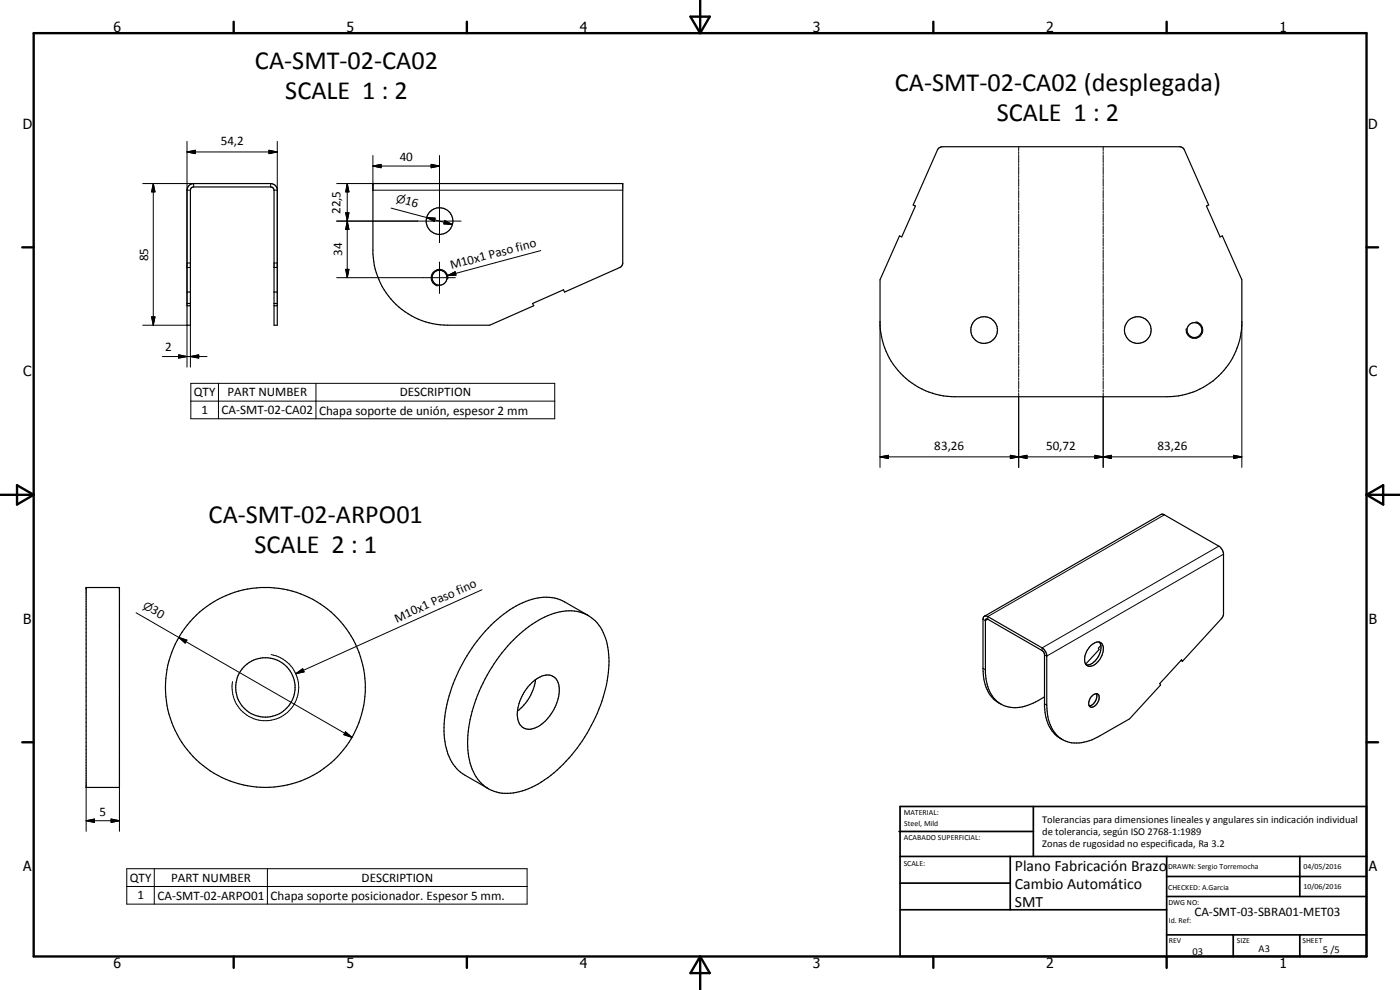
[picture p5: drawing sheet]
<svg xmlns="http://www.w3.org/2000/svg" width="420mm" height="297mm" viewBox="0 0 420 297" stroke-linecap="round" stroke-linejoin="round" font-family="sans-serif">
<g fill="none" stroke="#000" stroke-width=".35">
<path d="M56.6 55.8l.8-.6 .7-.1h23.1a2.07 2.07 0 0 1 2 1.6v40.9h-1v-40.5l-.3-.8-.7-.2h-23.1l-.7 .3-.3 .7v40.5h-1v-40.5zM111.9 55.1h75v24.1l-.6 .9-16.9 7.5-.3-.6-9.3 4.1 .4 .6-13.2 5.9h-12.6a22.5 22.5 0 0 1-22.5-21.4zM281.7 44.4l1.1-.4h71.2l.9 .3 .5 .6 7.3 16.6-.6 .3 4.1 9.3 .6-.3 5.9 13.1v13.8a22.6 22.6 0 0 1-22.5 21.3h-63.6a22.6 22.6 0 0 1-22.5-21.3v-13.8l5.8-13.1 .7 .3 4.1-9.3-.6-.3zM56.1 91.7h1M56.1 91.1h1M56.1 87.6h1M82.2 91.7h1M82.2 91.1h1M82.2 87.6h1M25.9 176.3h9.9v60h-9.9zM153.2 192.9a30.3 30.3 0 0 1 14.9-9.3 11.2 11.2 0 0 1 13.9 8.8 33.4 33.4 0 0 1-2.3 20.4 48 48 0 0 1-15.3 20.5 19.8 19.8 0 0 1-14.6 4.6 11.7 11.7 0 0 1-8.9-9.9 36.4 36.4 0 0 1 3.5-21.9 50.9 50.9 0 0 1 8.8-13.2zM176.5 184.7l-7.1-4.1a13.6 13.6 0 0 0-12.6 .3 40.8 40.8 0 0 0-17.4 17.1 38.8 38.8 0 0 0-5.7 25.5 12.9 12.9 0 0 0 5.8 9.1l7.1 4"/>
<path d="M295.4 184.9l53-30.6h.8l16.6 9.6a3.3 3.3 0 0 1 1.4 2.1v18.4l-.2 .5-12.1 13.5M325.8 199.3a5.2 5.2 0 0 1 3.9-6.7l.8 .4a4.1 4.1 0 0 1-.5 4.9 3.1 3.1 0 0 1-3.8 1.8l-.2-.2M325.8 199.3l.2 .2M329.9 192.7a5 5 0 0 1-2 6.2l-1 .5-.9 .1M330.4 193.6l-.8 .9 .2 .4-4 4.4M354.4 198.2l.5 .2M354.9 198.4l-.3-.4-6.5 7.1 .2 .4-9.3 10.2-8.9 5.1a11.1 11.1 0 0 1-11.6 .9 11.6 11.6 0 0 1-4.4-10.1v-15a3.6 3.6 0 0 0-1.4-2.2l-16.3-9.4-.9-.2-.3 .3-.2 .7v14.7a11.4 11.4 0 0 0 4.7 10.4l.7 .3M159 205.4a6.8 6.8 0 0 1 6-2.8 3.7 3.7 0 0 1 2.8 3.8 13.4 13.4 0 0 1-7.3 12 3.6 3.6 0 0 1-5.2-3.5 13.3 13.3 0 0 1 3.7-9.5zM160.7 203.9a14.2 14.2 0 0 1-5.4 9.5M313.5 209.1a14.4 14.4 0 0 1-11 3 9.2 9.2 0 0 1-6.6-8.5l-.2-1.8v-15.7l.5-.4 17 9.9 .3 .7v15.7a10.8 10.8 0 0 0 5.3 9.9M327.4 209.1a1.49 1.49 0 0 1 2.3-.6 2.91 2.91 0 0 1-2.3 3.7 1.58 1.58 0 0 1-.3-2.4zM329 208.2a2.95 2.95 0 0 1-2.1 3.6"/>
<circle cx="131.9" cy="66.3" r="4"/>
<circle cx="131.9" cy="83.3" r="2.23"/>
<circle cx="295.3" cy="99" r="4"/>
<circle cx="341.5" cy="99" r="4"/>
<circle cx="358.5" cy="99" r="2.24"/>
<circle cx="79.6" cy="206.3" r="30"/>
<circle cx="79.7" cy="206.2" r="8.9"/>
</g>
<g fill="none" stroke="#000" stroke-width=".3">
<path d="M42.8 55.1h15.3v1M46 55.1l.5 2.5h-1zM46 55.1v42.5M56.1 45.6l2.5-.5v1zM56.1 57.1h1M56.1 45.6h27.1M56.1 42.4v49.3M80.7 45.1l2.5 .5-2.5 .5zM81.2 55.1v1M82.2 57.1h1M83.2 42.4v49.3M101 55.1h10.9"/>
<path d="M104.2 55.1l.5 2.5h-1zM104.2 55.1v28.2M111.9 49.8l2.5-.5v1zM111.9 46.7v10.4h75M111.9 49.8h20M129.4 49.3l2.5 .5-2.5 .5zM131.9 46.7v26.1M305.7 44v1.2M305.7 45.5v.6M305.7 46.4v2.4M305.7 49.1v.6M305.7 50v2.4"/>
<path d="M305.7 52.7v.6M305.7 53.6v2.3M305.7 56.3v.5M305.7 57.1v2.4M305.7 59.8v.6M331.1 44v1.2M331.1 45.5v.6M331.1 46.4v2.4M331.1 49.1v.6M331.1 50v2.4M331.1 52.7v.6M331.1 53.6v2.3"/>
<path d="M331.1 56.3v.5M331.1 57.1v2.4M331.1 59.8v.6M56.1 78.9h1M82.2 78.9h1M101 66.3h37.4M103.7 63.8h1l-.5 2.5zM104.2 66.3l.5 2.5h-1zM117.4 62.4l10.6 2.9M128 65.3l2.6 .1-.3 1zM128 65.3l7.8 2.1M131.9 78.6v9.5"/>
<path d="M133.5 66.2l2.3 1.2-2.6-.2zM162.3 75.2l-28 7.5M305.7 60.7v2.4M305.7 63.4v.6M305.7 64.3v2.4M305.7 66.9v.7M305.7 67.9v2.3M305.7 70.5v.6M305.7 71.4v2.4M305.7 74.1v.6M305.7 75v2.4M305.7 77.6v.7"/>
<path d="M305.7 78.5v2.4M331.1 60.7v2.4M331.1 63.4v.6M331.1 64.3v2.4M331.1 66.9v.7M331.1 67.9v2.3M331.1 70.5v.6M331.1 71.4v2.4M331.1 74.1v.6M331.1 75v2.4M331.1 77.6v.7M331.1 78.5v2.4"/>
<path d="M42.8 97.6h13.3v12.6M45.5 95.1h1l-.5 2.5zM56.1 80.3h1M57.1 97.6v12.6M82.2 80.3h1M101 83.3h35.6M103.7 80.8h1l-.5 2.5zM134.3 82.7l2.3-1.2 .3 1zM134.4 83.8a2.48 2.48 0 0 0-2-2.9 2.48 2.48 0 0 0-2.9 2 2.48 2.48 0 0 0 2 2.9M264.1 96.5v43.8M305.7 81.2v.6M305.7 82.1v2.4"/>
<path d="M305.7 84.8v.6M305.7 85.7v2.4M305.7 88.4v.6M305.7 89.3v2.4M305.7 91.9v.6M305.7 92.8v2.4M305.7 95.5v.6M305.7 96.4v2.4M305.7 99.1v.6M305.7 100v2.4M331.1 81.2v.6M331.1 82.1v2.4"/>
<path d="M331.1 84.8v.6M331.1 85.7v2.4M331.1 88.4v.6M331.1 89.3v2.4M331.1 91.9v.6M331.1 92.8v2.4M331.1 95.5v.6M331.1 96.4v2.4M331.1 99.1v.6M331.1 100v2.4M358.9 96.6a2.5 2.5 0 0 1 2 2.9 2.5 2.5 0 0 1-2.9 2 2.5 2.5 0 0 1-2-2.9M372.7 96.5v43.8"/>
<path d="M48.7 107h13.4M53.6 106.5l2.5 .5-2.5 .4zM57.1 107l2.5-.5v.9zM57.3 115h109.2v10.6h-109.2zM65.6 115v10.6M94.8 115v10.6M305.7 102.7v.6M305.7 103.5v2.4M305.7 106.2v.6M305.7 107.1v2.4M305.7 109.8v.6M305.7 110.7v2.4"/>
<path d="M305.7 113.4v.6M305.7 114.3v2.3M305.7 117v.5M305.7 117.9v22.4M331.1 102.7v.6M331.1 103.5v2.4M331.1 106.2v.6M331.1 107.1v2.4M331.1 109.8v.6M331.1 110.7v2.4M331.1 113.4v.6M331.1 114.3v2.3"/>
<path d="M331.1 117v.5M331.1 117.9v22.4M57.3 120.4h109.2M264.1 137.1l2.5-.5v1zM264.1 137.1h108.6M303.2 136.6l2.5 .5-2.5 .5zM305.7 137.1l2.5-.5v1zM328.6 136.6l2.5 .5-2.5 .5zM331.1 137.1l2.5-.5v1zM370.2 136.6l2.5 .5-2.5 .5zM349.5 154.5l-53.1 30.5v.8l-.7 .4-.7-.4M144.6 177l-55.8 25.1"/>
<path d="M365.8 163.9l-53.1 30.5v.8M367.2 166.3l-53.1 30.5-.6-.3M40.8 183.9l12.9 7.4M53.7 191.3l2.4 .8-.5 .9zM53.7 191.3l51.9 29.9M81.4 196.4a10 10 0 0 1 8.1 11.6 10 10 0 0 1-11.6 8.1 10 10 0 0 1-8.1-11.6M88.8 202.1l2-1.4 .5 .9zM103.7 219.6l1.9 1.6-2.4-.8zM295 200.5l.7 .5M313.5 211.2l.6 .4M25.9 236.3v13.1M35.8 236.3v13.1"/>
<path d="M25.9 246.3l2.5-.6v1.1zM25.9 246.3h9.9M33.3 245.7l2.5 .6-2.5 .5zM38 260.6h120.2v10.7h-120.2zM38 266h120.2M46.3 260.6v10.7M80.3 260.6v10.7"/>
</g>
<g fill="#000">
<circle cx="25.9" cy="176.3" r=".18"/>
<circle cx="35.8" cy="176.3" r=".18"/>
</g>
<g fill="none" stroke="#000" stroke-width=".71">
<path d="M10.1 9.9h400v277.1h-400zM70.1 6.5v3.4M140.1 6.5v3.4M207.2 5h5.8l-2.9 4.9zM210.1 0v9.9M280.1 6.5v3.4M350.1 6.5v3.4M6.7 74.2h3.4M410.1 74.2h3.5M.1 148.5h10M5.1 145.6l5 2.9-5 2.9zM410.1 148.5h10"/>
<path d="M410.1 148.5l5-2.9v5.8zM6.7 222.7h3.4M410.1 222.7h3.5M70.1 287v3.4M140.1 287v3.4M210.1 287v10M210.1 287l2.9 5h-5.8zM280.1 287v3.4M350.1 287v3.4"/>
</g>
<g fill="none" stroke="#000" stroke-width=".51">
<path d="M269.8 249.5h40.3M270.1 242h140v45h-140zM270.1 257h140M303.2 257v16M310.1 242v15M350.1 257v30M390.1 257v12M270.1 265h33.1M270.1 273h80M350.1 269h60M350.1 263h60M350.1 280.5h60"/>
<path d="M370.1 280.5v6.5M390.1 280.5v6.5"/>
</g>
<g fill="#000">
<path d="M46 55.1l.5 2.5h-1zM56.1 45.6l2.5-.5v1zM80.7 45.1l2.5 .5-2.5 .5zM104.2 55.1l.5 2.5h-1zM111.9 49.8l2.5-.5v1zM129.4 49.3l2.5 .5-2.5 .5zM103.7 63.8h1l-.5 2.5zM104.2 66.3l.5 2.5h-1zM128 65.3l2.6 .1-.3 1zM133.5 66.2l2.3 1.2-2.6-.2zM45.5 95.1h1l-.5 2.5zM103.7 80.8h1l-.5 2.5z"/>
<path d="M134.3 82.7l2.3-1.2 .3 1zM53.6 106.5l2.5 .5-2.5 .4zM57.1 107l2.5-.5v.9zM264.1 137.1l2.5-.5v1zM303.2 136.6l2.5 .5-2.5 .5zM305.7 137.1l2.5-.5v1zM328.6 136.6l2.5 .5-2.5 .5zM331.1 137.1l2.5-.5v1zM370.2 136.6l2.5 .5-2.5 .5zM53.7 191.3l2.4 .8-.5 .9zM88.8 202.1l2-1.4 .5 .9zM103.7 219.6l1.9 1.6-2.4-.8z"/>
<path d="M25.9 246.3l2.5-.6v1.1zM33.3 245.7l2.5 .6-2.5 .5z"/>
</g>
<g font-size="7.9">
<text x="76.5" y="20.6">CA-SMT-02-CA02</text>
<text x="85.6" y="29.6">SCALE 1 : 2</text>
<text x="268.6" y="27.3">CA-SMT-02-CA02 (desplegada)</text>
<text x="299.2" y="36.2">SCALE 1 : 2</text>
<text x="62.6" y="156.8">CA-SMT-02-ARPO01</text>
<text x="76.4" y="165.8">SCALE 2 : 1</text>
</g>
<g font-size="4.7">
<text x="304.6" y="261.2">Plano Fabricación Brazo</text>
<text x="304.6" y="266.6">Cambio Automático</text>
<text x="304.6" y="272">SMT</text>
</g>
<g font-size="4.2">
<text x="34" y="9.6">6</text>
<text x="104" y="9.6">5</text>
<text x="174" y="9.6">4</text>
<text x="244" y="9.6">3</text>
<text x="314" y="9.6">2</text>
<text x="384" y="9.6">1</text>
<text x="6.8" y="38.7">D</text>
<text x="410.6" y="38.7">D</text>
<text x="7" y="112.9">C</text>
<text x="410.8" y="112.9">C</text>
<text x="7" y="187.1">B</text>
<text x="410.8" y="187.1">B</text>
<text x="7" y="261.4">A</text>
<text x="410.8" y="261.4">A</text>
<text x="34" y="290.4">6</text>
<text x="104" y="290.4">5</text>
<text x="174" y="290.4">4</text>
<text x="244" y="290.4">3</text>
<text x="314" y="290.4">2</text>
<text x="384" y="290.4">1</text>
</g>
<g font-size="3.9">
<text x="66.2" y="43.5">54,2</text>
<text x="120" y="48.3">40</text>
<text x="102.2" y="64.2" transform="rotate(-90 102.2 64.2)">22,5</text>
<text x="121.4" y="61.3" transform="rotate(15 121.4 61.3)">16</text>
<text x="102.7" y="76.9" transform="rotate(-90 102.7 76.9)">34</text>
<text x="44.5" y="78.4" transform="rotate(-90 44.5 78.4)">85</text>
<text x="135.5" y="80.8" transform="rotate(-15 135.5 80.8)">M10x1 Paso fino</text>
<text x="49.5" y="105.5">2</text>
<text x="58.2" y="119">QTY</text>
<text x="68.3" y="119">PART NUMBER</text>
<text x="120" y="119">DESCRIPTION</text>
<text x="60.4" y="124.3">1</text>
<text x="66.5" y="124.3">CA-SMT-02-CA02</text>
<text x="95.7" y="124.4">Chapa soporte de unión, espesor 2 mm</text>
<text x="280.4" y="135">83,26</text>
<text x="313.9" y="135">50,72</text>
<text x="347.4" y="135">83,26</text>
<text x="45" y="183.8" transform="rotate(30 45 183.8)">30</text>
<text x="119.1" y="186.8" transform="rotate(-24 119.1 186.8)">M10x1 Paso fino</text>
<text x="29.9" y="244.7">5</text>
<text x="39" y="264.6">QTY</text>
<text x="41.2" y="269.9">1</text>
<text x="47.2" y="269.9">CA-SMT-02-ARPO01</text>
<text x="51.4" y="264.6">PART NUMBER</text>
<text x="108.5" y="264.6">DESCRIPTION</text>
<text x="81.2" y="270">Chapa soporte posicionador. Espesor 5 mm.</text>
<text x="358.5" y="275">CA-SMT-03-SBRA01-MET03</text>
</g>
<g font-size="3.3">
<text x="118.7" y="60.6" transform="rotate(15 118.7 60.6)">⌀</text>
<text x="42.6" y="182.4" transform="rotate(30 42.6 182.4)">⌀</text>
</g>
<g font-size="3.1">
<text x="312.7" y="246.8">Tolerancias para dimensiones lineales y angulares sin indicación individual</text>
<text x="312.7" y="250.4">de tolerancia, según ISO 2768-1:1989</text>
<text x="312.7" y="254">Zonas de rugosidad no especificada, Ra 3.2</text>
<text x="357.9" y="286.4">03</text>
<text x="377.7" y="285.6">A3</text>
<text x="397" y="285.9">5 /5</text>
</g>
<g font-size="2.4">
<text x="271.2" y="244.4">MATERIAL:</text>
<text x="271.3" y="252">ACABADO SUPERFICIAL:</text>
<text x="271.4" y="247.9">Steel, Mild</text>
<text x="271.2" y="259.7">SCALE:</text>
<text x="350.6" y="260.8">DRAWN: Sergio Torremocha</text>
<text x="391.2" y="260.6">04/05/2016</text>
<text x="350.6" y="267">CHECKED: A.Garcia</text>
<text x="391.2" y="266.7">10/06/2016</text>
<text x="350.6" y="271.4">DWG NO:</text>
<text x="350.8" y="276.9">Id. Ref:</text>
<text x="350.8" y="282.8">REV</text>
<text x="371.2" y="282.9">SIZE</text>
<text x="390.9" y="282.9">SHEET</text>
</g>
</svg>
